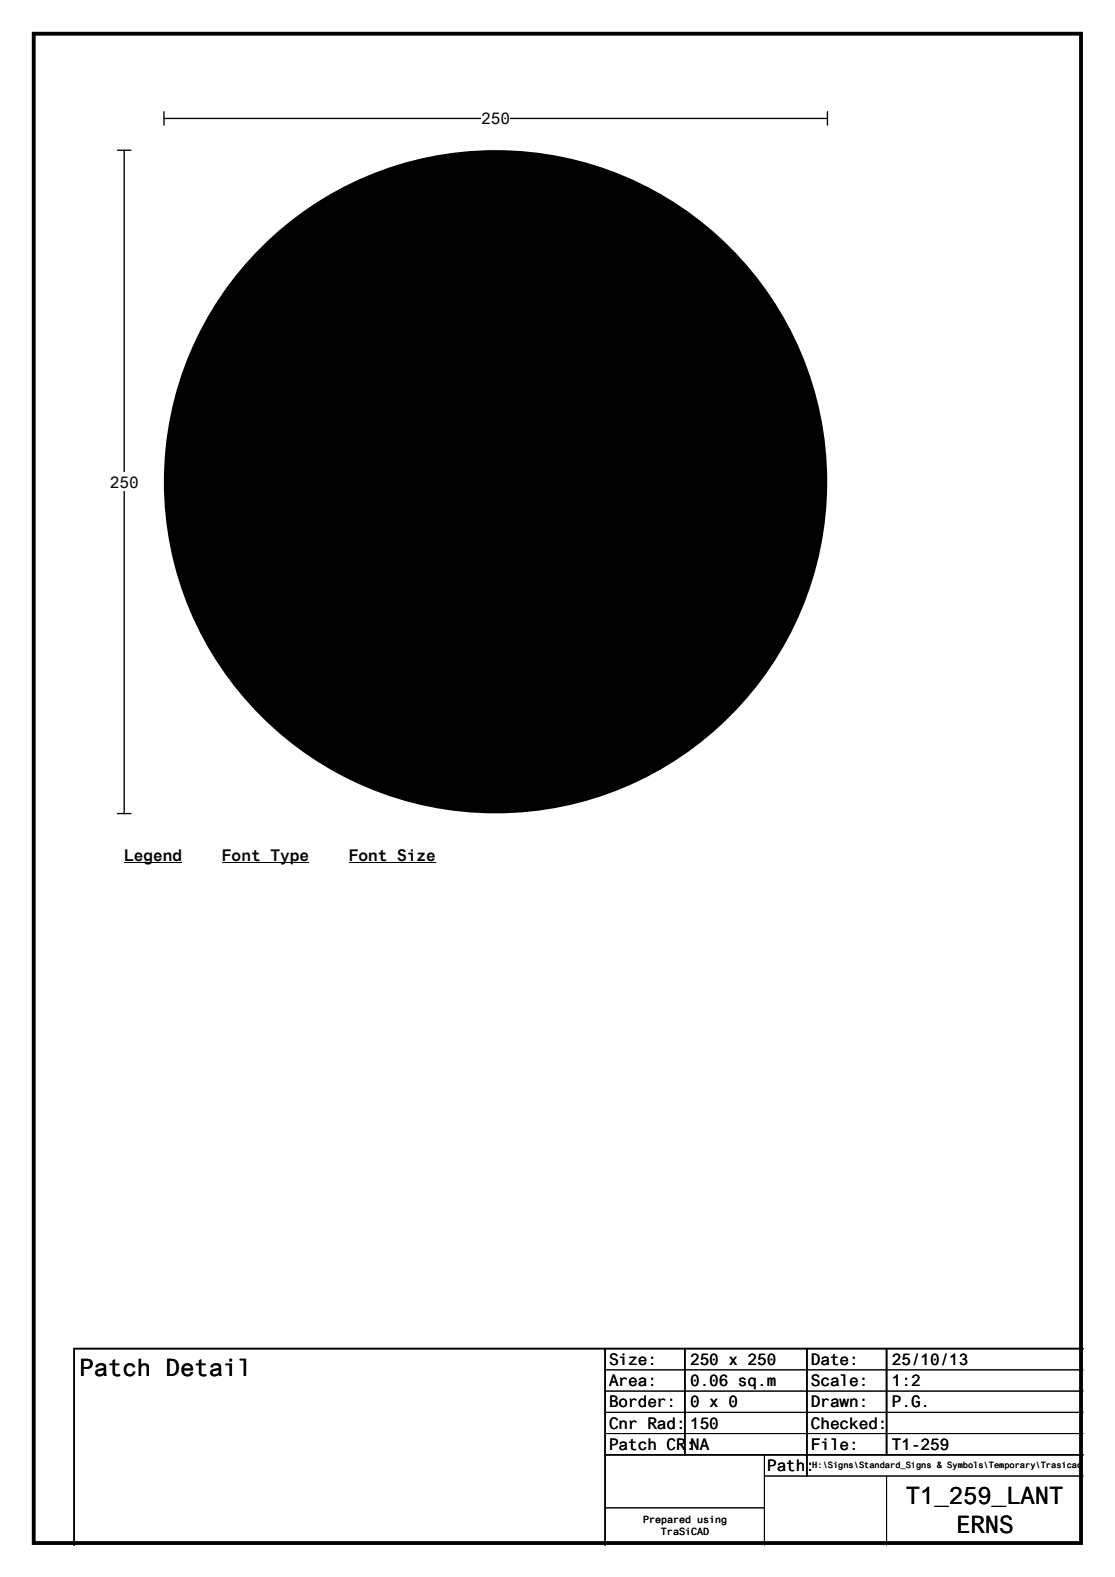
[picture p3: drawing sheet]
<svg xmlns="http://www.w3.org/2000/svg" width="210mm" height="297mm" viewBox="0 0 210 297" stroke-linecap="round" stroke-linejoin="round" font-family="sans-serif">
<path d="M6.3 6.3h197.3v284.3h-197.3z" fill="none" stroke="#000" stroke-width=".72"/>
<path d="M30.9 22.3h124.9M30.9 21v2.6M155.8 21v2.6" fill="none" stroke="#000" stroke-width=".25"/>
<path d="M90.6 20.6h5.5v3.5h-5.5z" fill="#fff"/>
<path d="M22.1 28.3h2.6M23.4 28.3v124.9M22.1 153.2h2.6" fill="none" stroke="#000" stroke-width=".25"/>
<g fill="#fff">
<path d="M20.7 89h5.4v3.5h-5.4z"/>
<path d="M23.4 159.2h10.9v3.5h-10.9z"/>
</g>
<path d="M23.4 162.4h10.9" fill="none" stroke="#000" stroke-width=".19"/>
<path d="M41.8 159.2h16.4v3.5h-16.4z" fill="#fff"/>
<path d="M41.8 162.4h16.4" fill="none" stroke="#000" stroke-width=".19"/>
<path d="M65.7 159.2h16.4v3.5h-16.4z" fill="#fff"/>
<path d="M65.7 162.4h16.4M114 258h90M114 262h90M114 266h90M114 270h90M144 278h60M144 274v17M167 278v13M114 284h30" fill="none" stroke="#000" stroke-width=".19"/>
<circle cx="93.3" cy="90.7" r="62.5" fill="#000"/>
<path d="M114 254v37M129 254v20M152 254v24M167 254v20M204 254h-190v37M114 274h90" fill="none" stroke="#000" stroke-width=".3"/>
<g font-size="4.5">
<text x="15" y="259.2">Patch Detail</text>
<text x="170.6" y="283.3">T1_259_LANT</text>
<text x="180" y="288.8">ERNS</text>
</g>
<g font-size="3">
<text x="90.6" y="23.4">250</text>
<text x="20.7" y="91.9">250</text>
<text x="23.4" y="162.1">Legend</text>
<text x="41.8" y="162.1">Font Type</text>
<text x="65.7" y="162.1">Font Size</text>
<text x="114.7" y="257.1">Size:</text>
<text x="130" y="257.1">250 x 250</text>
<text x="152.7" y="257.1">Date:</text>
<text x="168" y="257.1">25/10/13</text>
<text x="114.7" y="261.1">Area:</text>
<text x="130" y="261.1">0.06 sq.m</text>
<text x="152.7" y="261.1">Scale:</text>
<text x="168" y="261.1">1:2</text>
<text x="114.7" y="265.1">Border:</text>
<text x="114.7" y="269.1">Cnr Rad:</text>
<text x="130" y="265.1">0 x 0</text>
<text x="130" y="269.1">150</text>
<text x="152.7" y="265.1">Drawn:</text>
<text x="152.7" y="269.1">Checked:</text>
<text x="168" y="265.1">P.G.</text>
<text x="114.7" y="273.1">Patch CR:NA</text>
<text x="152.7" y="273.1">File:</text>
<text x="168" y="273.1">T1-259</text>
<text x="144.5" y="277.1">Path:</text>
</g>
<g font-size="1.9">
<text x="121.1" y="286.8">Prepared using</text>
<text x="124.5" y="289.1">TraSiCAD</text>
</g>
<text font-size="1.6" x="153" y="276.6">H:\Signs\Standard_Signs &amp; Symbols\Temporary\Trasicad</text>
</svg>
